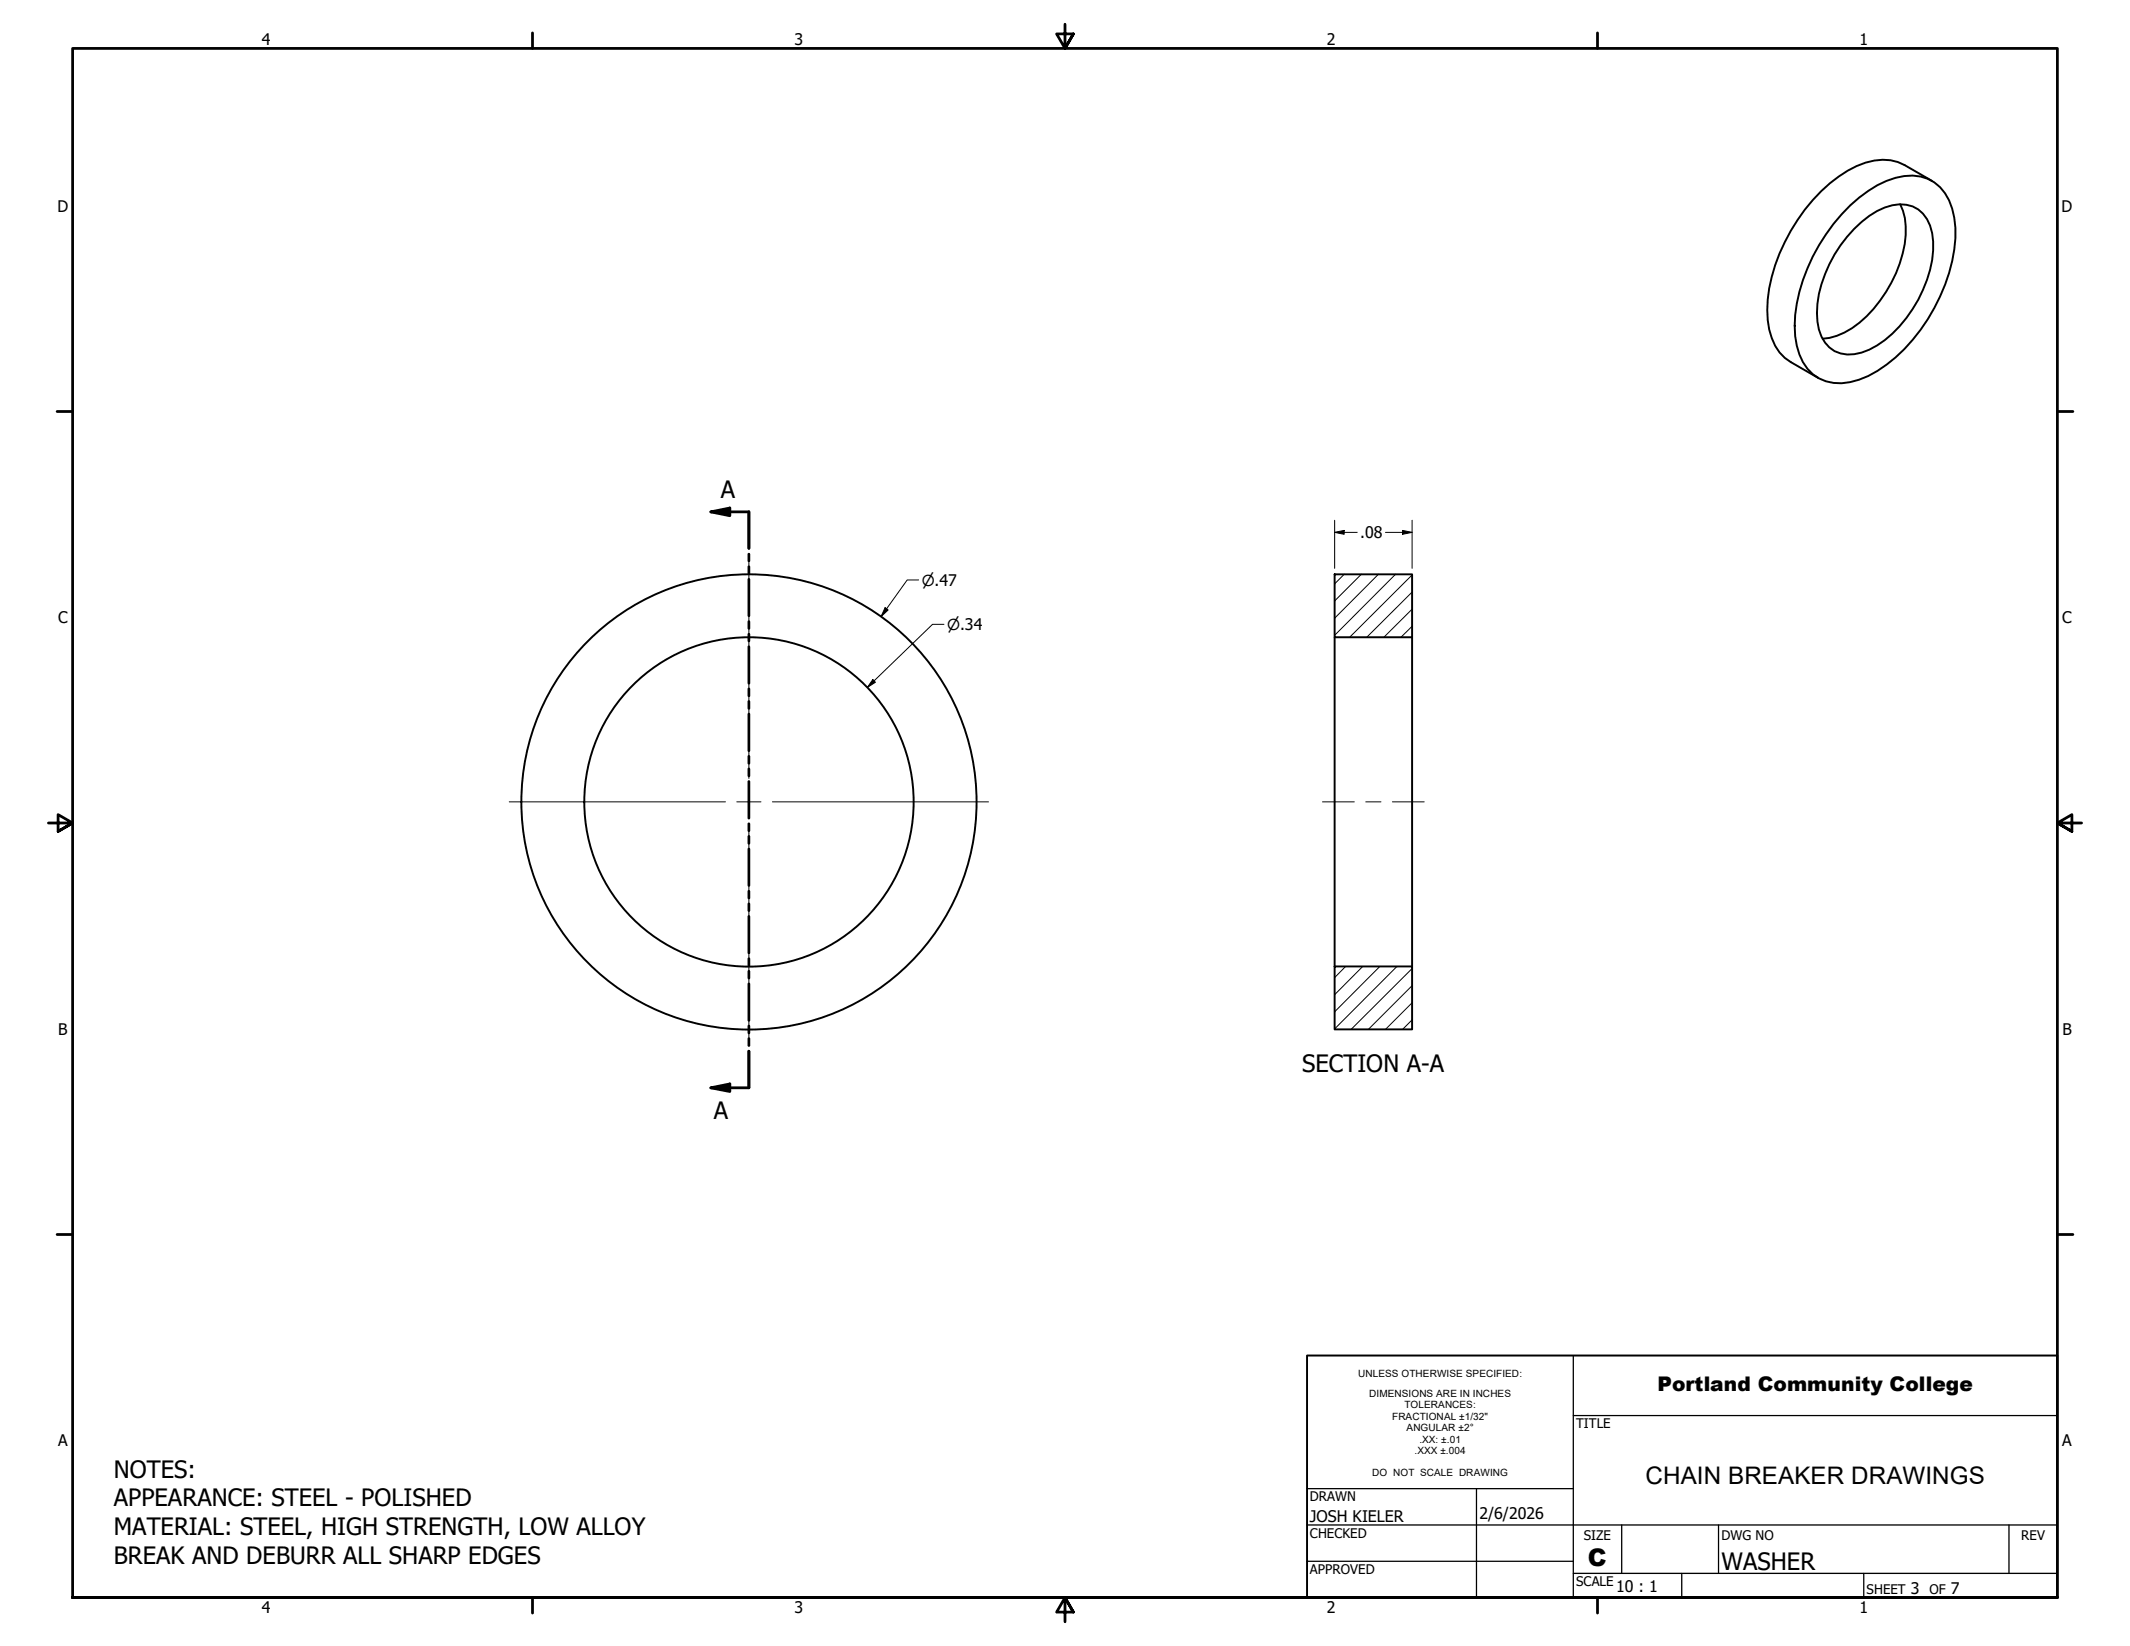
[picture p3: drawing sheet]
<svg xmlns="http://www.w3.org/2000/svg" width="559mm" height="432mm" viewBox="0 0 559 432" stroke-linecap="round" stroke-linejoin="round" font-family="sans-serif">
<!-- layer: Hatch (ANSI) -->
<g fill="none" stroke="#000" stroke-width=".26">
<path d="M352.6 150.7l-2.5 2.5M357.1 150.7l-7 6.9M361.6 150.7l-11.5 11.5M366.1 150.7l-16 16M370.5 159.8l-7.4 7.4M370.5 155.3l-11.9 11.9M370.5 150.8l-16.4 16.4M370.5 164.3l-3 2.9M353 253.5l-2.9 3M357.5 253.5l-7.4 7.4M362 253.5l-11.9 11.9M366.5 253.5l-16.4 16.4"/>
<path d="M370.5 258.6l-11.5 11.4M370.5 254.1l-16 15.9M370.5 267.5l-2.5 2.5M370.5 263.1l-7 6.9"/>
</g>
<!-- layer: Visible (ANSI) -->
<g fill="none" stroke="#000" stroke-width=".51">
<path d="M485.4 53.9a26.4 26.4 0 0 1 14.2-7.7 11 11 0 0 1 12.5 8.5 29.6 29.6 0 0 1-.8 16.9 47.1 47.1 0 0 1-18.8 25.7 16.7 16.7 0 0 1-13.5 2.7 11.7 11.7 0 0 1-7.6-9.3 33.6 33.6 0 0 1 2.8-20.3 50.6 50.6 0 0 1 11.2-16.5zM498.5 53.6a18.6 18.6 0 0 1 .7 12.9 35.1 35.1 0 0 1-13.3 19.6 15.8 15.8 0 0 1-7.7 2.8M506.9 47.5l-7.2-4.2a13.7 13.7 0 0 0-12.6 .3 41 41 0 0 0-17.3 16.9 41 41 0 0 0-6 23.5 13.5 13.5 0 0 0 6 11l7.2 4.1M486.5 60a18.6 18.6 0 0 1 11.8-6.4 7.8 7.8 0 0 1 8 5.6 22.1 22.1 0 0 1-.8 14.2 34 34 0 0 1-13.1 17.2 11.3 11.3 0 0 1-11.1 1.5 9.5 9.5 0 0 1-4.5-7.7 31.1 31.1 0 0 1 7.8-22.3zM350.1 150.7h20.4v16.5h-20.4zM350.1 167.2v86.3M370.5 167.2v86.3M350.1 253.5h20.4v16.5h-20.4z"/>
<circle cx="196.5" cy="210.4" r="43.2"/>
<circle cx="196.5" cy="210.4" r="59.7"/>
</g>
<!-- layer: Section Line (ANSI) -->
<g fill="none" stroke="#000" stroke-width=".72">
<path d="M186.5 134.3l5-1v2zM186.5 134.3h10v9.5M196.5 145.4v1.8M196.5 148.7v1.8M196.5 152v9.5M196.5 163.1v1.7M196.5 166.4v1.7M196.5 169.7v9.5M196.5 180.7v1.8M196.5 184v1.8M196.5 187.3v9.6M196.5 198.4v1.8"/>
<path d="M196.5 201.7v1.8M196.5 205v9.6M196.5 216.1v1.8M196.5 219.4v1.8M196.5 222.7v9.6M196.5 233.8v1.8M196.5 237.1v1.8M196.5 240.4v9.6M196.5 251.5v1.8M196.5 254.8v1.8M196.5 258.1v9.6M196.5 269.2v1.8"/>
<path d="M196.5 272.5v1.8M196.5 275.8v9.6h-10M186.5 285.4l5-1v1.9z"/>
</g>
<path d="M186.5 134.3l5-1v2zM186.5 285.4l5-1v1.9z" fill="#000"/>
<!-- layer: Border (ANSI) -->
<g fill="none" stroke="#000" stroke-width=".72">
<path d="M139.7 8.6v4.1M279.4 6.3v6.4l-2.2-3.8h4.4l-2.2 3.8 2.2-3.8M419.1 8.6v4.1M15 107.9h4M539.8 107.9h4M12.7 215.9h6.3l-3.8-2.2v4.4l3.8-2.2-3.8 2.2M546.1 215.9h-6.3l3.8-2.2v4.4l-3.8-2.2 3.8 2.2M15 323.8h4M539.8 323.8h4M19 419.1v-406.4h520.8v406.4h-520.8h520.8M139.7 419.1v4.1M419.1 419.1v4.1"/>
<path d="M281.6 422.9l-2.2-3.8 2.2 3.8h-4.4l2.2-3.8v6.3"/>
</g>
<!-- layer: Title (ANSI) -->
<path d="M412.7 355.6v63.5M412.7 371.3h127.1M342.9 390.5h69.8M387.3 390.5v28.6M342.9 409.6h69.8M342.9 400h196.9M412.7 412.7h127.1M425.4 400v12.7M441.2 412.7v6.4M450.8 400v12.7M488.9 412.7v6.4M527 400v12.7" fill="none" stroke="#000" stroke-width=".34"/>
<path d="M342.9 355.6h196.9v63.5h-196.9z" fill="none" stroke="#000" stroke-width=".51"/>
<!-- layer: Centerline (ANSI) -->
<path d="M347 210.4h8.3M358.3 210.4h4M365.3 210.4h8.3" fill="none" stroke="#000" stroke-width=".26"/>
<!-- layer: Center Mark (ANSI) -->
<path d="M196.5 147.5v56.7M133.6 210.4h56.7M193.3 210.4h6.3M196.5 207.2v6.3M196.5 216.5v56.7M202.6 210.4h56.7" fill="none" stroke="#000" stroke-width=".26"/>
<!-- layer: Dimension (ANSI) -->
<path d="M350.1 139.7l2.5-.6v1.1zM350.1 139.7h6M350.1 136.5v12.6M363.5 139.7h7M368 139.1l2.5 .6-2.5 .5zM370.5 136.5v12.6M232.2 159.4l.8 .6-1.9 1.8zM241 152.1h-3l-6.9 9.7M229 178.3l.7 .7-2.2 1.3zM247.6 163.8h-3l-17.1 16.5" fill="none" stroke="#000" stroke-width=".26"/>
<path d="M350.1 139.7l2.5-.6v1.1zM232.2 159.4l.8 .6-1.9 1.8zM368 139.1l2.5 .6-2.5 .5zM229 178.3l.7 .7-2.2 1.3z" fill="#000"/>
<g font-size="6.3">
<text x="189.1" y="130.8">A</text>
<text x="341.6" y="281.2">SECTION A-A</text>
<text x="187.2" y="293.5">A</text>
<text x="29.8" y="387.6">NOTES:</text>
<text x="431.7" y="389.4">CHAIN BREAKER DRAWINGS</text>
<text x="29.8" y="395.2">APPEARANCE: STEEL - POLISHED</text>
<text x="29.8" y="402.7">MATERIAL: STEEL, HIGH STRENGTH, LOW ALLOY</text>
<text x="29.8" y="410.2">BREAK AND DEBURR ALL SHARP EDGES</text>
<text x="416.6" y="410.9">C</text>
<text x="451.6" y="411.9">WASHER</text>
</g>
<text font-size="5.3" x="434.8" y="364.9">Portland Community College</text>
<g font-size="4.2">
<text x="68.7" y="11.7">4</text>
<text x="208.4" y="11.7">3</text>
<text x="348.1" y="11.7">2</text>
<text x="487.8" y="11.7">1</text>
<text x="15.1" y="55.5">D</text>
<text x="540.9" y="55.5">D</text>
<text x="356.9" y="141.2">.08</text>
<text x="15.2" y="163.4">C</text>
<text x="541" y="163.4">C</text>
<text x="15.3" y="271.4">B</text>
<text x="541.1" y="271.4">B</text>
<text x="15.2" y="379.3">A</text>
<text x="541" y="379.3">A</text>
<text x="343.7" y="399.2">JOSH KIELER</text>
<text x="388.1" y="398.6">2/6/2026</text>
<text x="424" y="417.6">10 : 1</text>
<text x="501.3" y="418.3">3</text>
<text x="511.8" y="418.3">7</text>
<text x="68.7" y="423.2">4</text>
<text x="208.4" y="423.2">3</text>
<text x="348.1" y="423.2">2</text>
<text x="487.8" y="423.2">1</text>
</g>
<g font-size="4">
<text x="241.8" y="153.6">⌀.47</text>
<text x="248.5" y="165.3">⌀.34</text>
</g>
<g font-size="3.5">
<text x="413.5" y="374.6">TITLE</text>
<text x="343.7" y="393.8">DRAWN</text>
<text x="343.7" y="403.4">CHECKED</text>
<text x="415.5" y="404.1">SIZE</text>
<text x="451.6" y="404.1">DWG NO</text>
<text x="530.3" y="404">REV</text>
<text x="343.7" y="412.9">APPROVED</text>
<text x="413.5" y="416.1">SCALE</text>
<text x="489.7" y="418.3">SHEET</text>
<text x="506.2" y="418.3">OF</text>
</g>
<g font-size="2.6">
<text x="356.3" y="361.4">UNLESS OTHERWISE SPECIFIED:</text>
<text x="359.2" y="366.4">DIMENSIONS ARE IN INCHES</text>
<text x="368.4" y="369.4">TOLERANCES:</text>
<text x="365.3" y="372.4">FRACTIONAL ±1/32&quot;</text>
<text x="369" y="375.4">ANGULAR ±2°</text>
<text x="371.1" y="381.4">.XXX ±.004</text>
<text x="372.4" y="378.4">.XX: ±.01</text>
<text x="360" y="387.3">DO NOT SCALE DRAWING</text>
</g>
</svg>
